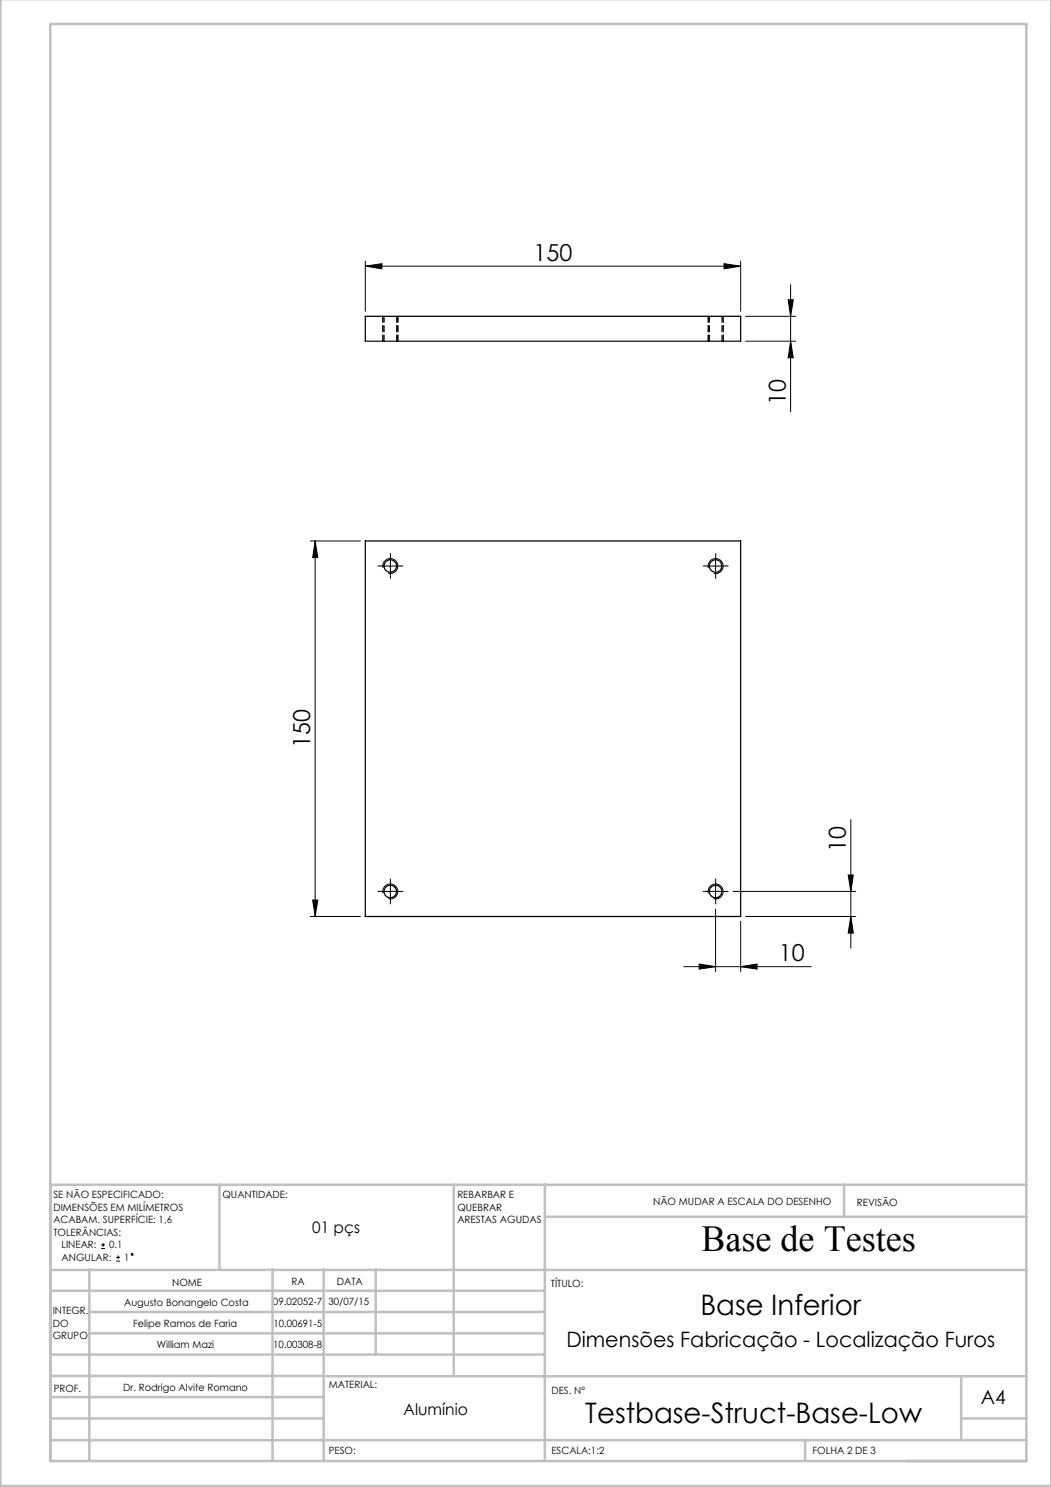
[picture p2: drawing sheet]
<svg xmlns="http://www.w3.org/2000/svg" width="210mm" height="297mm" viewBox="0 0 210 297" stroke-linecap="round" stroke-linejoin="round" font-family="sans-serif">
<g fill="none" stroke="#000" stroke-width=".2">
<path d="M73 53.2l3.3-.5v1zM73 52.2v10M73 53.2h75M144.7 52.7l3.3 .5-3.3 .5zM148 52.2v10M157.5 59.9h1l-.5 3.3zM158 56.8v25.5M149 68.2h10M149 63.2h10M158 68.2l.5 3.3h-1zM62 108.1h10M63 108.1l.5 3.3h-1z"/>
<path d="M63 108.1v75M76.6 113.4a1.5 1.5 0 0 1 1.3-1.8 1.5 1.5 0 0 1 1.6 1.6 1.5 1.5 0 0 1-1.9 1.3M76.7 113.1h2.5M78 111.8v2.5M141.5 113.4a1.5 1.5 0 0 1 1.4-1.8 1.5 1.5 0 0 1 1.6 1.6 1.5 1.5 0 0 1-1.9 1.3M141.7 113.1h2.6M143 111.8v2.5M62.5 179.8h1l-.5 3.3zM76.6 178.4a1.49 1.49 0 0 1 1.3-1.8 1.49 1.49 0 0 1 1.6 1.6 1.49 1.49 0 0 1-1.9 1.3M76.7 178h2.5M78 176.8v2.5M141.5 178.4a1.49 1.49 0 0 1 1.3-1.8 1.49 1.49 0 0 1 1.7 1.6 1.49 1.49 0 0 1-1.9 1.3"/>
<path d="M141.7 178h2.6M143 176.8v2.5M146.5 178h24.5M169.5 174.8h1l-.5 3.2zM170 163.7v25.7M62 183.1h10M136.6 193.1h25.5M139.7 192.5l3.3 .6-3.3 .5zM143 181.6v12.5M148 193.1l3.3-.6v1.1zM148 184v10.1M149 183.1h22"/>
<path d="M170 183.1l.5 3.3h-1zM20.2 249.4h.8M20.2 248.6h.8M20.6 248.2v.8M23.2 251.9h.8M23.2 251.1h.8M23.6 250.8v.7"/>
<circle cx="26.4" cy="250.5" r=".19"/>
</g>
<g fill="none" stroke="#c0c0c0" stroke-width=".5">
<path d="M.1 -.1v296.9h209.9v-296.9M10.1 4.8h195v287h-195zM10.1 236.6h195M43.9 236.6v16.9M90.7 236.6v38.2M108.9 236.6v55.2M168.7 236.6v6.3M10.1 257.8h98.8M10.1 253.6h195M17.9 253.5v38.3M54.5 253.5v38.3M64.7 253.5v38.3"/>
<path d="M75.1 253.5v17M108.9 243h96.2M10.1 270.5h98.8M10.1 279h54.6M10.1 274.8h54.6M17.9 266.3h91M17.9 262h91M64.7 274.9h140.4M192.1 274.8v12.7M10.1 283.3h54.6M10.1 287.7h195M160.9 287.5v4.3"/>
<path d="M192.1 283.3h13"/>
</g>
<g fill="none" stroke="#000" stroke-width=".2" stroke-dasharray="15.2 1.3 1.3 1.3">
<path d="M76.8 113h-1.3M78 111.8v-1.3M78 114.3v1.2M79.3 113h1.2M141.8 113h-1.3M143 111.8v-1.3M143 114.3v1.2M144.3 113h1.2M76.8 178h-1.3M78 176.8v-1.3M78 179.3v1.2M79.3 178h1.2"/>
<path d="M141.8 178h-1.3M143 176.8v-1.3M143 179.3v1.2M144.3 178h1.2"/>
</g>
<path d="M76.5 63.1v5M76.8 63.1v5M79.3 68.1v-5M79.5 63.1v5M141.5 63.1v5M141.8 63.1v5M144.3 68.1v-5M144.5 63.1v5" fill="none" stroke="#000" stroke-width=".2" stroke-dasharray="1.3 .6"/>
<g fill="#000">
<path d="M144.7 52.7l3.3 .5-3.3 .5zM73 53.2l3.3-.5v1z"/>
<path d="M158 68.2l.5 3.3h-1zM157.5 59.9h1l-.5 3.3z"/>
<path d="M63 108.1l.5 3.3h-1zM62.5 179.8h1l-.5 3.3zM169.5 174.8h1l-.5 3.2zM170 183.1l.5 3.3h-1z"/>
<path d="M139.7 192.5l3.3 .6-3.3 .5zM148 193.1l3.3-.6v1.1z"/>
</g>
<g fill="none" stroke="#000" stroke-width=".25">
<path d="M73 63.2h75v5h-75zM73 108.1h75v75h-75z"/>
<circle cx="78" cy="113.1" r="1.26"/>
<circle cx="143" cy="113" r="1.25"/>
<circle cx="78" cy="178.1" r="1.26"/>
<circle cx="143" cy="178.1" r="1.25"/>
</g>
<text font-size="7.3" x="140.1" y="249.9">Base de Testes</text>
<g font-size="5.6">
<text x="140" y="262.6">Base Inferior</text>
<text x="117" y="284.1">Testbase-Struct-Base-Low</text>
</g>
<g font-size="4.7">
<text x="106.6" y="52.1">150</text>
<text x="157" y="81" transform="rotate(-90 157 81)">10</text>
<text x="62" y="149.4" transform="rotate(-90 62 149.4)">150</text>
<text x="169" y="170.2" transform="rotate(-90 169 170.2)">10</text>
<text x="155.6" y="192">10</text>
</g>
<text font-size="4.2" x="113.2" y="269.1">Dimensões Fabricação - Localização Furos</text>
<text font-size="3.9" x="196" y="280.4">A4</text>
<g font-size="3.2">
<text x="62.4" y="246.2">01 pçs</text>
<text x="80.6" y="282.7">Alumínio</text>
</g>
<g font-size="2">
<text x="10.7" y="239.4">SE NÃO ESPECIFICADO:</text>
<text x="44.5" y="239.4">QUANTIDADE:</text>
<text x="91.4" y="239.3">REBARBAR E</text>
<text x="10.7" y="241.9">DIMENSÕES EM MILÍMETROS</text>
<text x="10.7" y="244.4">ACABAM. SUPERFÍCIE: 1,6</text>
<text x="91.4" y="241.8">QUEBRAR</text>
<text x="91.4" y="244.3">ARESTAS AGUDAS</text>
<text x="130.5" y="240.8">NÃO MUDAR A ESCALA DO DESENHO</text>
<text x="171.2" y="241">REVISÃO</text>
<text x="10.7" y="246.9">TOLERÂNCIAS:</text>
<text x="12.3" y="249.4">LINEAR:</text>
<text x="12.3" y="251.9">ANGULAR:</text>
<text x="21.8" y="249.4">0.1</text>
<text x="24.8" y="251.9">1</text>
<text x="34.4" y="256.8">NOME</text>
<text x="58.3" y="256.7">RA</text>
<text x="67.3" y="256.7">DATA</text>
<text x="110.1" y="257.1">TÍTULO:</text>
<text x="10.5" y="262.4">INTEGR.</text>
<text x="24.8" y="260.9">Augusto Bonangelo Costa</text>
<text x="54.5" y="260.7">09.02052-7</text>
<text x="65.6" y="260.7">30/07/15</text>
<text x="10.5" y="264.9">DO</text>
<text x="10.5" y="267.4">GRUPO</text>
<text x="26.6" y="265.1">Felipe Ramos de Faria</text>
<text x="31.3" y="269.2">William Mazi</text>
<text x="54.6" y="269.2">10.00308-8</text>
<text x="54.6" y="265.1">10.00691-5</text>
<text x="10.7" y="277.9">PROF.</text>
<text x="24.6" y="277.8">Dr. Rodrigo Alvite Romano</text>
<text x="65.7" y="277.3">MATERIAL:</text>
<text x="110.2" y="278.5">DES. Nº</text>
<text x="65.7" y="290.3">PESO:</text>
<text x="110.2" y="290.5">ESCALA:1:2</text>
<text x="162.4" y="290.4">FOLHA 2 DE 3</text>
</g>
</svg>
